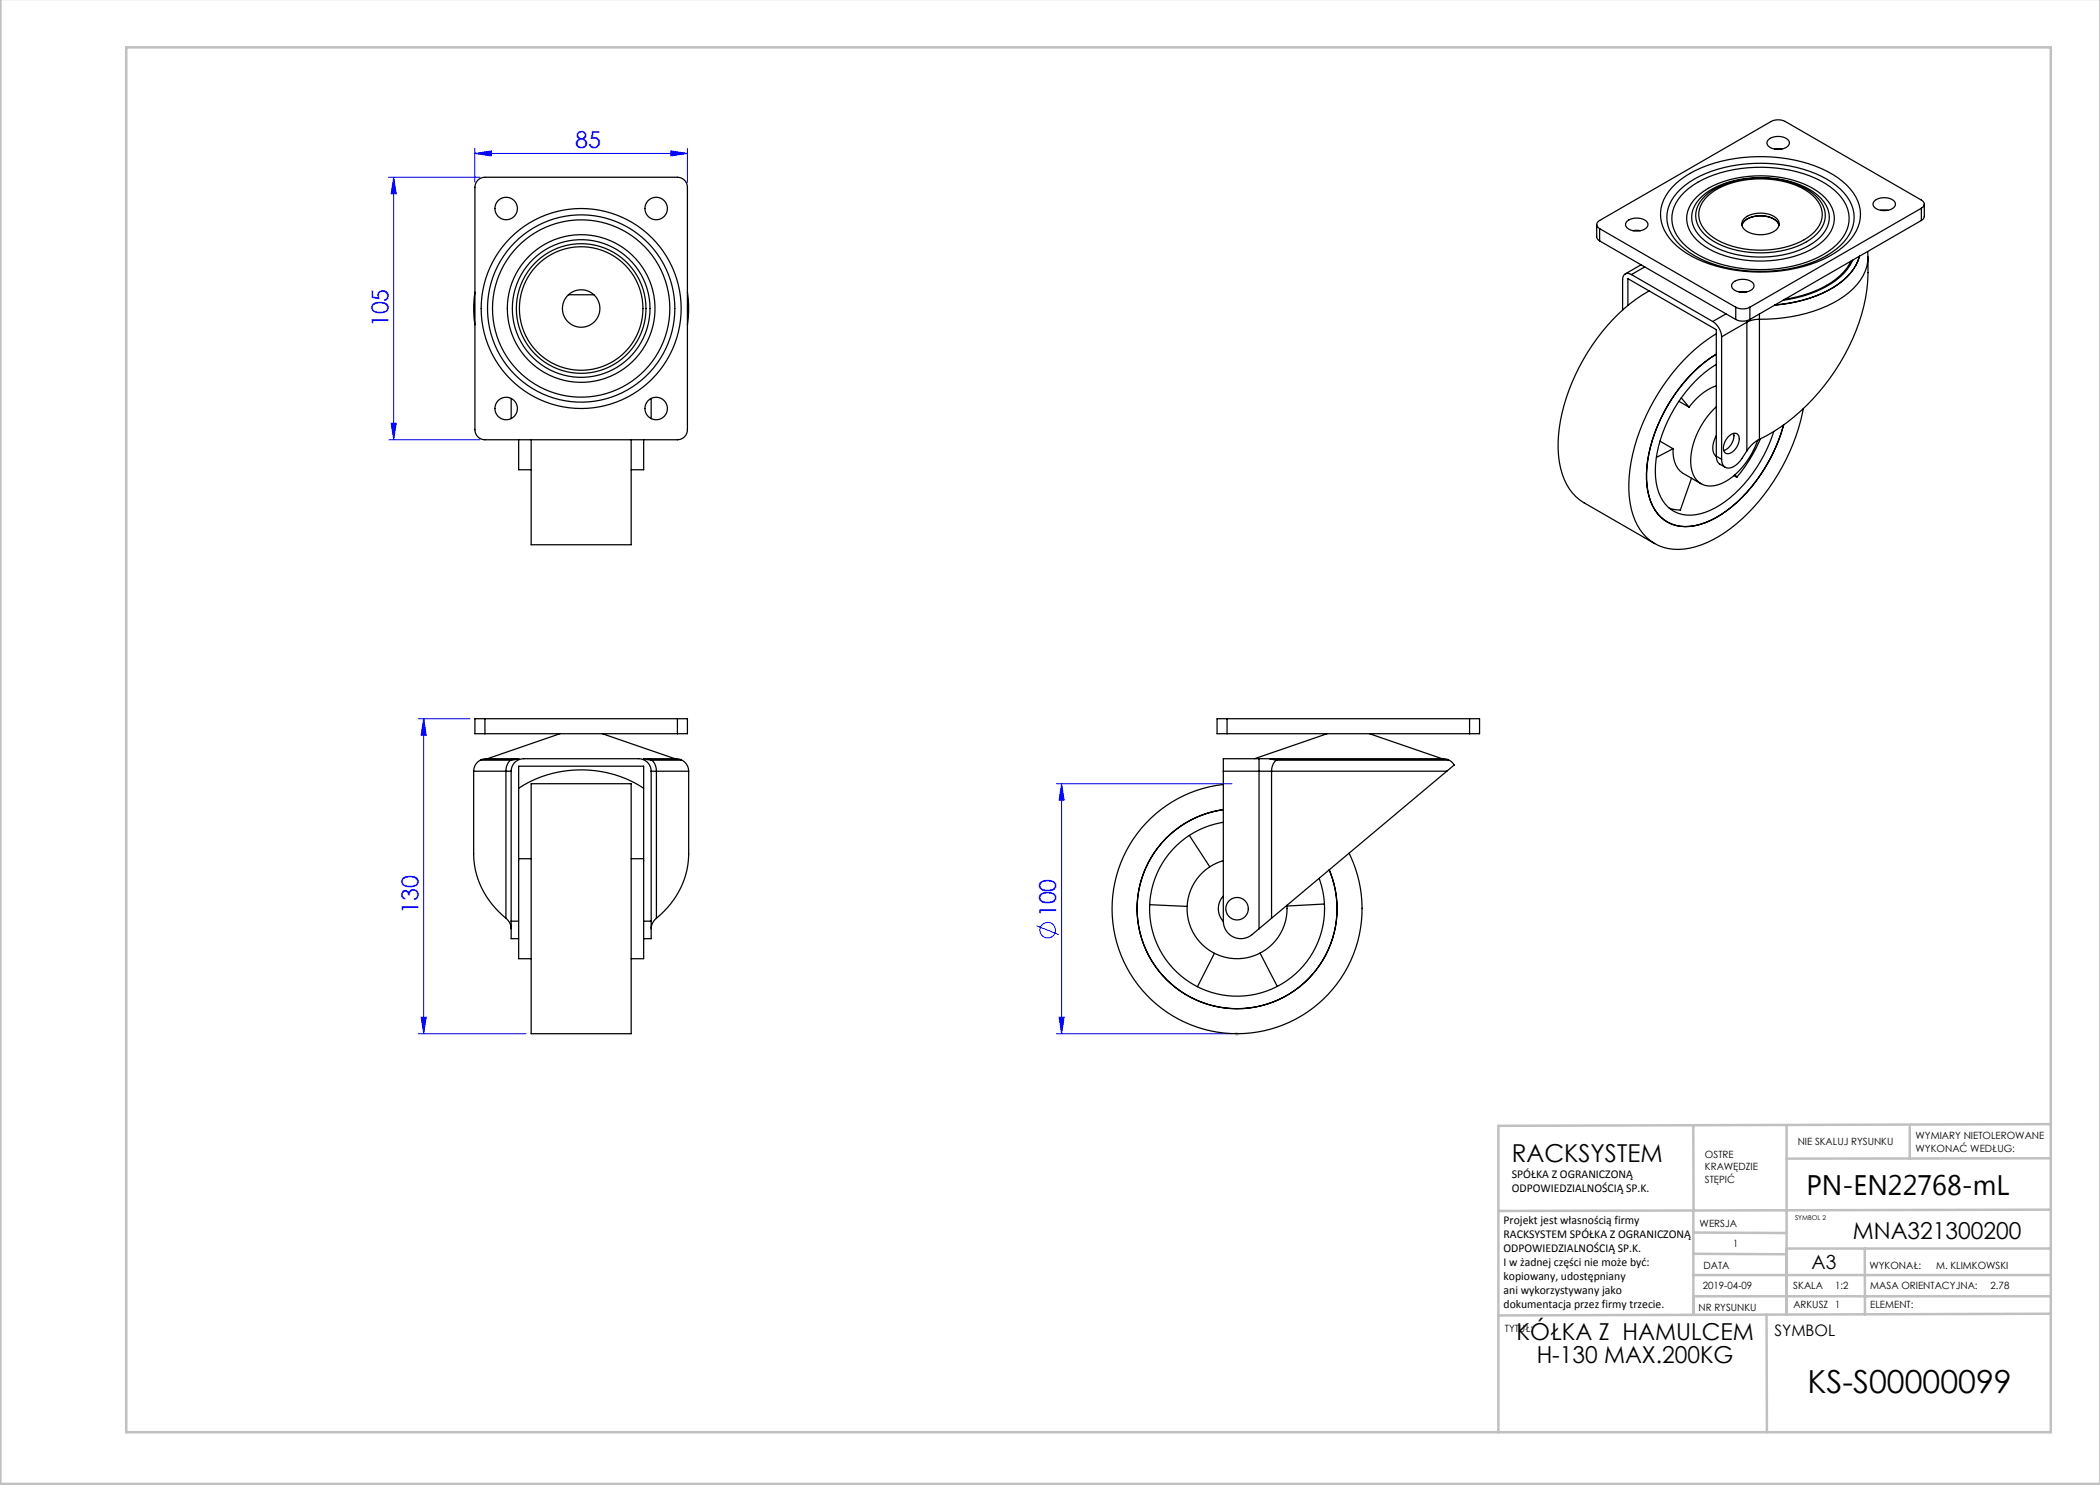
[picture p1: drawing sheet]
<svg xmlns="http://www.w3.org/2000/svg" width="420mm" height="297mm" viewBox="0 0 420 297" stroke-linecap="round" stroke-linejoin="round" font-family="sans-serif">
<g fill="none" stroke="#00f" stroke-width=".2">
<path d="M77.7 35.5h18.3M78.7 35.5v52.5M78.7 35.5l.5 3.3h-1zM95 30.7l3.3-.5v1zM95 29.7v6.8M95 30.7h42.5M134.2 30.2l3.3 .5-3.3 .5zM137.5 29.7v6.8M77.7 88h18.3M78.2 84.7h1l-.5 3.3zM83.7 143.7h10.3M84.7 143.7l.5 3.3h-1z"/>
<path d="M84.7 143.7v63M211.3 156.7h35.1M212.3 156.7v50M212.3 156.7l.5 3.3h-1zM207.3 185.2l4.5 1.7M83.7 206.7h21.5M84.2 203.4h1l-.5 3.3zM211.3 206.7h35.1M211.8 203.4h1l-.5 3.3z"/>
<circle cx="209.5" cy="186" r="1.56"/>
</g>
<path d="M247.1 206.4l.7 .7M247.1 207.1l.7-.7M247.4 207.2v-1M247.9 206.7h-1" fill="none" stroke="#c0c0c0" stroke-width=".2" stroke-dasharray="1.3 .6" stroke-dashoffset=".5" stroke-linecap="butt"/>
<g fill="none" stroke="#c0c0c0" stroke-width=".5">
<path d="M.1 -.1v296.9h419.9M25.2 9.5h385v276.9h-385zM338.7 225.2v16.9M357.3 225v37.9M382 225.4v6.3M410.1 224.8l-110.4 .4v61.2M410.1 231.7h-52.8M338.7 259.3h71.5M338.7 255h71.5M338.7 250.8l18.6 .1M338.7 246.5l18.6 .1M338.7 242.1v20.9"/>
<path d="M373 249.7v13.2M410.1 241.9l-110.4 .3M410.2 249.7h-52.9v13.2M353.3 262.9l.1 23.5M410.2 262.7l-110.5 .4"/>
</g>
<g fill="#00f">
<path d="M84.7 143.7l.5 3.3h-1zM84.2 203.4h1l-.5 3.3zM212.3 156.7l.5 3.3h-1zM211.8 203.4h1l-.5 3.3z"/>
<path d="M78.7 35.5l.5 3.3h-1zM78.2 84.7h1l-.5 3.3z"/>
<path d="M95 30.7l3.3-.5v1zM134.2 30.2l3.3 .5-3.3 .5z"/>
</g>
<g fill="none" stroke="#000" stroke-width=".25">
<path d="M95.6 36a2 2 0 0 1 1.4-.5h38.5a2 2 0 0 1 2 2v48.5a2 2 0 0 1-2 2h-38.5a2 2 0 0 1-2-2v-48.5a2 2 0 0 1 .6-1.5zM335.1 36.8a24.6 24.6 0 0 1 14.9-5.4 28.9 28.9 0 0 1 17.5 4.1 9.5 9.5 0 0 1 4.6 7.3 8.9 8.9 0 0 1-4.3 7.3 28.9 28.9 0 0 1-18.9 4.2 23 23 0 0 1-14.3-5.9 7.5 7.5 0 0 1-.2-10.9zM336.1 37.8a23.2 23.2 0 0 1 14.5-5.1 26.8 26.8 0 0 1 15.7 3.7 9 9 0 0 1 4.5 7.1 8.7 8.7 0 0 1-4.5 7 28.2 28.2 0 0 1-20 3.3 19.4 19.4 0 0 1-10.9-5.4 7.1 7.1 0 0 1 .7-10.6zM336.9 38.4a22 22 0 0 1 14.1-4.9 24.7 24.7 0 0 1 15.1 3.9 7.9 7.9 0 0 1 3.7 6.9 8.7 8.7 0 0 1-4.2 6 26.8 26.8 0 0 1-19.5 3 17.4 17.4 0 0 1-10.2-5.4 6.6 6.6 0 0 1 1-9.5zM339.3 39.5a18.7 18.7 0 0 1 13-4.3 19.5 19.5 0 0 1 12.1 3.8 5.7 5.7 0 0 1 .2 9.2 19.9 19.9 0 0 1-14.6 3.9 17.6 17.6 0 0 1-10.6-4 5.6 5.6 0 0 1-.1-8.6zM340.4 39.3a18.6 18.6 0 0 1 14-3.7 15.7 15.7 0 0 1 9.8 4.1 5.2 5.2 0 0 1-.1 7.7 17.5 17.5 0 0 1-12.5 4 17.5 17.5 0 0 1-11.3-3.9 5.3 5.3 0 0 1 .1-8.2zM341.1 39.2a17.6 17.6 0 0 1 13.6-3.4 14 14 0 0 1 9.2 4.1 4.9 4.9 0 0 1-1.1 7.4 18.3 18.3 0 0 1-13.9 3 13.1 13.1 0 0 1-8.8-4.4 4.9 4.9 0 0 1 1-6.7zM341.5 39.2a16.9 16.9 0 0 1 13.4-3.2 12.5 12.5 0 0 1 8.7 4.3 4.7 4.7 0 0 1-1.2 6.6 17.5 17.5 0 0 1-13.7 2.9 11.7 11.7 0 0 1-8.3-4.6 4.6 4.6 0 0 1 1.1-6zM353.7 27.9a3.1 3.1 0 0 1 4.1 .3 1.1 1.1 0 0 1-1 1.5 3.1 3.1 0 0 1-3.3-.7 .85 .85 0 0 1 .2-1.1zM354.9 29.8h1.5M95 58.4v.1a21.5 21.5 0 0 0 0 6.5M113.7 59h5.1"/>
<path d="M137.5 58.4v.1a21.5 21.5 0 0 1 0 6.5M319.3 44.9l.1 2.7 .5 .6M319.9 45.7l27.2 15.7M319.9 45.7v2.5M319.9 48.2l27.2 15.7M325.4 44.2a3.1 3.1 0 0 1 4.1 .3 1.1 1.1 0 0 1-1 1.5 3.1 3.1 0 0 1-3.3-.7 .85 .85 0 0 1 .2-1.1zM326.3 54.9a1.08 1.08 0 0 0-1.3-.1 1.08 1.08 0 0 0-.5 1.1v6.1M326.3 54.9l16.3 9.4M326.6 46.1h1.5M328.2 53l-3.2 1.8M328.9 53.4l-2.6 1.5M329.8 58.2a37.9 37.9 0 0 0-16 19.8 26.5 26.5 0 0 0-1.4 16.8 9.8 9.8 0 0 0 4.4 5.8l14.1 8.1"/>
<path d="M346.7 56.5a3.1 3.1 0 0 1 4 .2 1.1 1.1 0 0 1-.9 1.6 3.1 3.1 0 0 1-3.4-.7 .85 .85 0 0 1 .3-1.1zM347.8 58.4h1.5M348.7 44.4l-.3 .7a3.4 3.4 0 0 1 3.4-1.9 4.2 4.2 0 0 1 3.9 1.6l.1 .3a3.4 3.4 0 0 0-3.4-1.9l-1.9 .2a3.5 3.5 0 0 0-1.8 1zM349 43.5a5.4 5.4 0 0 1 6.5 .4 1.54 1.54 0 0 1-.8 2.4 5.5 5.5 0 0 1-6-.6 1.44 1.44 0 0 1 .3-2.2zM370.2 52.2a13.8 13.8 0 0 1-8.3 6.4l-2.5 .8-2.4 .5M370.6 52a13 13 0 0 1-7.6 6.4l-2.5 .9-3.9 .8M373.5 50.3a8.3 8.3 0 0 1-2.8 7.4 25.5 25.5 0 0 1-15.6 6l-3.2 .2M373.6 51.4a37.7 37.7 0 0 1-8.6 25.6 37.7 37.7 0 0 1-13.1 10.9M374.9 40.1a3.1 3.1 0 0 1 4.1 .3 1.1 1.1 0 0 1-1 1.5 3.1 3.1 0 0 1-3.3-.6 .85 .85 0 0 1 .2-1.2zM376.1 42.1h1.5M384.3 41.6a.86 .86 0 0 0 .6-.8 .86 .86 0 0 0-.6-.8l-27.3-15.7a3.1 3.1 0 0 0-2.8 0l-34.3 19.8a.86 .86 0 0 0-.6 .8 .86 .86 0 0 0 .6 .8M384.3 41.6l-34.3 19.8"/>
<path d="M384.3 41.6v2.5M384.3 44.1l-34.3 19.8M384.9 40.8l-.1 2.7-.5 .6M102.2 79.7v4M130.2 79.7v4M325.6 61.1v-5.4l17.7 10.2v25.3M336.3 79.6l1.5 1.8M342.6 64.3a3.9 3.9 0 0 1 1.7 3.1M343.3 77.2a11.4 11.4 0 0 0-5.5 4.2M343.3 70.8a31.4 31.4 0 0 0-14 23.9 11.6 11.6 0 0 0 2.9 8.7 8.2 8.2 0 0 0 8.9 1.1 26.7 26.7 0 0 0 12.7-12.2l1.9-4.1 1-3.2M343.3 72.9a27.4 27.4 0 0 0-12.2 21.4 9.3 9.3 0 0 0 3.1 7.6 7.6 7.6 0 0 0 7.8 .2 25.6 25.6 0 0 0 11.9-13.5l.9-2.3M343.3 66.8a39 39 0 0 0-15.9 20.9 25.8 25.8 0 0 0-.8 15.3 9.2 9.2 0 0 0 11.3 6.6 26.1 26.1 0 0 0 13.9-9.4 41.3 41.3 0 0 0 8.9-18.5"/>
<path d="M344.3 67.4v24.5M345.2 62.8l-2.6 1.5M347.1 61.4a3.1 3.1 0 0 0 2.9 0M347.1 63.9a3.1 3.1 0 0 0 2.9 0M347.1 61.4v2.5M349.4 64.1v.3M349.4 64.4l-5.1 3M349.4 64.4v25.8M350 61.4v2.5M351.9 63.9a5.1 5.1 0 0 0-2.5 .5M351.9 63.9v24M351.9 62.8v1.1"/>
<path d="M355 61a23.7 23.7 0 0 0 14.4-5.6 9.1 9.1 0 0 0 2.5-4.2 11.4 11.4 0 0 1-6.3 6.9 28.1 28.1 0 0 1-10.6 2.9M103.7 88v6h2.5M106.2 88v21h20v-21M128.7 88v6h-2.5M332 88.2l2.6 1.5M334.6 89.7a5.1 5.1 0 0 0 2.1 5l3.5 2M334.6 89.7l-3.3 1.8M335.8 80.3l2 1.1M338.3 95.6l-2.2 6.4-2.3-.4M343.3 81.4a15.1 15.1 0 0 0-5.1 12 4 4 0 0 0 6.1 3.3 15 15 0 0 0 7.2-8.7M343.3 87.1a4 4 0 0 0-.4 3.8l.4 .4M343.3 91.2a2.18 2.18 0 0 0 1.7 2.3"/>
<path d="M343.3 91.2l1 .7M345.6 87.4a1.33 1.33 0 0 1 2.1-.3 3 3 0 0 1-2.1 3.7 1.1 1.1 0 0 1-.9-1.6l.3-.9zM346.7 86.7a3.2 3.2 0 0 1-2 3.4M346.8 95.1l.6 .4M347 94.9l.4 .6M349.4 90.2a7.5 7.5 0 0 1-2.7 3.2 1.49 1.49 0 0 1-1.7 0 1.49 1.49 0 0 1-.7-1.5M351.9 87.9a6.3 6.3 0 0 0-2.5 2.3M352.1 87.8l-2.2 4.2-2.5 3.5M94.7 154.2v16.6a16.7 16.7 0 0 0 6.5 12.8M94.7 154.2h6.5M96.2 152h6M96.2 152h.1"/>
<path d="M97 143.7h-2v3h2M97 143.7v3M97 146.7h38.5M97 143.7h38.5M101.2 154.2h1M101.2 154.2v29.4M102.2 152h-5a1.88 1.88 0 0 0-2.4 1.5l-.1 .7M102.2 152a2.7 2.7 0 0 0-1 2.2M102.2 154.2a2.5 2.5 0 0 1 2.5-2.5h23a2.5 2.5 0 0 1 2.5 2.5M102.2 154.2v30M102.9 151.7h-5.8l-.9 .3M102.9 151.7l-.7 .3"/>
<path d="M102.9 151.7h.9M103.7 151.8l-1.5 .2M103.7 157.7a23.1 23.1 0 0 1 25 0M103.7 151.8h.1M106.2 156.7h20v50h-20zM112 146.7l-14.5 5M120.5 146.7l14.5 5M128.7 151.7h.8M128.7 151.8l1.5 .2M128.7 151.8h.1M129.5 151.7h5.9l.8 .3M129.5 151.7l.7 .3"/>
<path d="M130.2 154.2h1.1M130.2 152h6M130.2 154.2v30M130.2 152a2.7 2.7 0 0 1 1.1 2.2M131.3 154.2h6.4M131.3 154.2v29.4M135.5 143.7h2v3h-2M135.5 143.7v3M136.2 152h.1M136.2 152a2.5 2.5 0 0 1 1.5 2.2M137.7 154.2v16.6a16.7 16.7 0 0 1-6.4 12.8M244.7 154.2v30a3.5 3.5 0 0 0 2 3.2 3.5 3.5 0 0 0 3.7-.5l1.4-1.2"/>
<path d="M244.7 156.9a25 25 0 0 0-21.6 30.5 25 25 0 0 0 32.7 17.9 25 25 0 0 0 14-34.7M244.7 154.2h7.1M245.4 143.7h-2v3h2M245.4 146.7h48.5M245.4 143.7h48.5M245.4 143.7v3M251.8 154.2h2.5M251.8 151.7v2.5M251.8 151.7h4.3M251.8 151.7h-7.1v2.5M251.8 154.2v31.5M254 151.8l1.4 .2"/>
<path d="M254.1 151.8l1.3 .2M254.1 151.8h-.1M254.3 154.2h35.1M254.3 154.2v29.4M255.4 152h33a2.21 2.21 0 0 1 1.8 .3l.6 .7M255.4 152a2.68 2.68 0 0 0-1.1 2.2M255.4 152h34.3M256.1 151.7h32.6l1 .3M256.1 151.7l-.7 .3M265.4 146.7l-14.5 5M273.9 146.7l14.5 5M289.4 154.2l-35.1 29.4"/>
<path d="M289.7 152h.1M290.8 153l-1.4 1.2M293.9 143.7h2v3h-2M293.9 143.7v3M103.7 171.7h2.5M126.2 171.7h2.5M237.9 167.1l4.1 6.3M244.7 172.1a10 10 0 0 0-7.1 11.7 10 10 0 0 0 11.2 7.8 10 10 0 0 0 8.6-10.5M244.7 179.2a3.7 3.7 0 0 0 0 5.1M244.7 164.5a17.5 17.5 0 0 0-14.4 21.1 17.5 17.5 0 0 0 22.1 12.9 17.5 17.5 0 0 0 11.4-22.8M244.7 161.9a20 20 0 0 0-16.8 24.3 20 20 0 0 0 25.7 14.6 20 20 0 0 0 12.2-26.8M101.2 183.6l.8 1 .2 1.1"/>
<path d="M102.2 184.2v3.5h1.5M102.2 184.2h1.5M106.2 191.7h-2.5v-38.5h25v38.5h-2.5M128.7 184.2h1.5M130.2 184.2v3.5h-1.5M131.3 183.6l-.8 1-.3 1.1M229.9 180.9l7.5 .4M242.9 190.7l-3.4 6.6M252 190.6l3.5 6.7M254.3 183.6l-2.5 2.1M264.9 180.8l-7.5 .4"/>
<circle cx="101.2" cy="41.7" r="2.25"/>
<circle cx="131.2" cy="41.7" r="2.25"/>
<circle cx="116.2" cy="61.7" r="13.8"/>
<circle cx="116.2" cy="61.7" r="3.7"/>
<circle cx="116.2" cy="61.7" r="14.8"/>
<circle cx="116.2" cy="61.7" r="20"/>
<circle cx="116.2" cy="61.7" r="18.7"/>
<circle cx="116.2" cy="61.7" r="17.7"/>
<circle cx="116.2" cy="61.7" r="13"/>
<circle cx="116.2" cy="61.7" r="12.4"/>
<circle cx="101.2" cy="81.7" r="2.25"/>
<circle cx="131.2" cy="81.7" r="2.25"/>
<circle cx="247.4" cy="181.7" r="2.25"/>
</g>
<text font-size="6.3" x="361.5" y="278.5">KS-S00000099</text>
<text font-size="5.6" x="361.3" y="239.1">PN-EN22768-mL</text>
<text font-size="4.9" x="302.4" y="232.4">RACKSYSTEM</text>
<g font-size="4.7" fill="#00f">
<text x="115" y="29.7">85</text>
<text x="77.7" y="65.5" transform="rotate(-90 77.7 65.5)">105</text>
<text x="83.7" y="182.8" transform="rotate(-90 83.7 182.8)">130</text>
<text x="211.3" y="183.5" transform="rotate(-90 211.3 183.5)">100</text>
</g>
<g font-size="4.7">
<text x="370.6" y="247.8">MNA321300200</text>
<text x="303.3" y="268.1">KÓŁKA Z HAMULCEM</text>
<text x="307.3" y="272.6">H-130 MAX.200KG</text>
</g>
<text font-size="3.9" x="362.3" y="253.8">A3</text>
<text font-size="3.2" x="354.9" y="267.2">SYMBOL</text>
<g font-size="2.4">
<text x="302.4" y="235.6">SPÓŁKA Z OGRANICZONĄ</text>
<text x="302.4" y="238.4">ODPOWIEDZIALNOŚCIĄ SP.K.</text>
<text x="300.7" y="244.7">Projekt jest własnością firmy</text>
<text x="300.7" y="247.5">RACKSYSTEM SPÓŁKA Z OGRANICZONĄ</text>
<text x="300.7" y="250.3">ODPOWIEDZIALNOŚCIĄ SP.K.</text>
<text x="300.7" y="253.1">I w żadnej części nie może być:</text>
<text x="300.7" y="256">kopiowany, udostępniany</text>
<text x="300.7" y="258.8">ani wykorzystywany jako</text>
<text x="300.7" y="261.6">dokumentacja przez firmy trzecie.</text>
</g>
<g font-size="2">
<text x="383.1" y="227.9">WYMIARY NIETOLEROWANE</text>
<text x="341" y="231.6">OSTRE</text>
<text x="359.5" y="228.9">NIE SKALUJ RYSUNKU</text>
<text x="383.1" y="230.4">WYKONAĆ WEDŁUG:</text>
<text x="341" y="234.1">KRAWĘDZIE</text>
<text x="341" y="236.6">STĘPIĆ</text>
<text x="339.9" y="245.4">WERSJA</text>
<text x="346.6" y="249.5">1</text>
<text x="340.5" y="257.7">2019-04-09</text>
<text x="340.7" y="253.8">DATA</text>
<text x="358.7" y="257.7">SKALA</text>
<text x="367" y="257.7">1:2</text>
<text x="373.9" y="253.8">WYKONAŁ:</text>
<text x="374.1" y="257.7">MASA ORIENTACYJNA:</text>
<text x="387.2" y="253.8">M. KLIMKOWSKI</text>
<text x="398.1" y="257.7">2.78</text>
<text x="339.7" y="262.3">NR RYSUNKU</text>
<text x="358.7" y="261.7">ARKUSZ 1</text>
<text x="374.1" y="261.7">ELEMENT:</text>
<text x="301" y="266.4">TYTUŁ:</text>
</g>
<text font-size="1.3" x="359" y="244">SYMBOL 2</text>
</svg>
